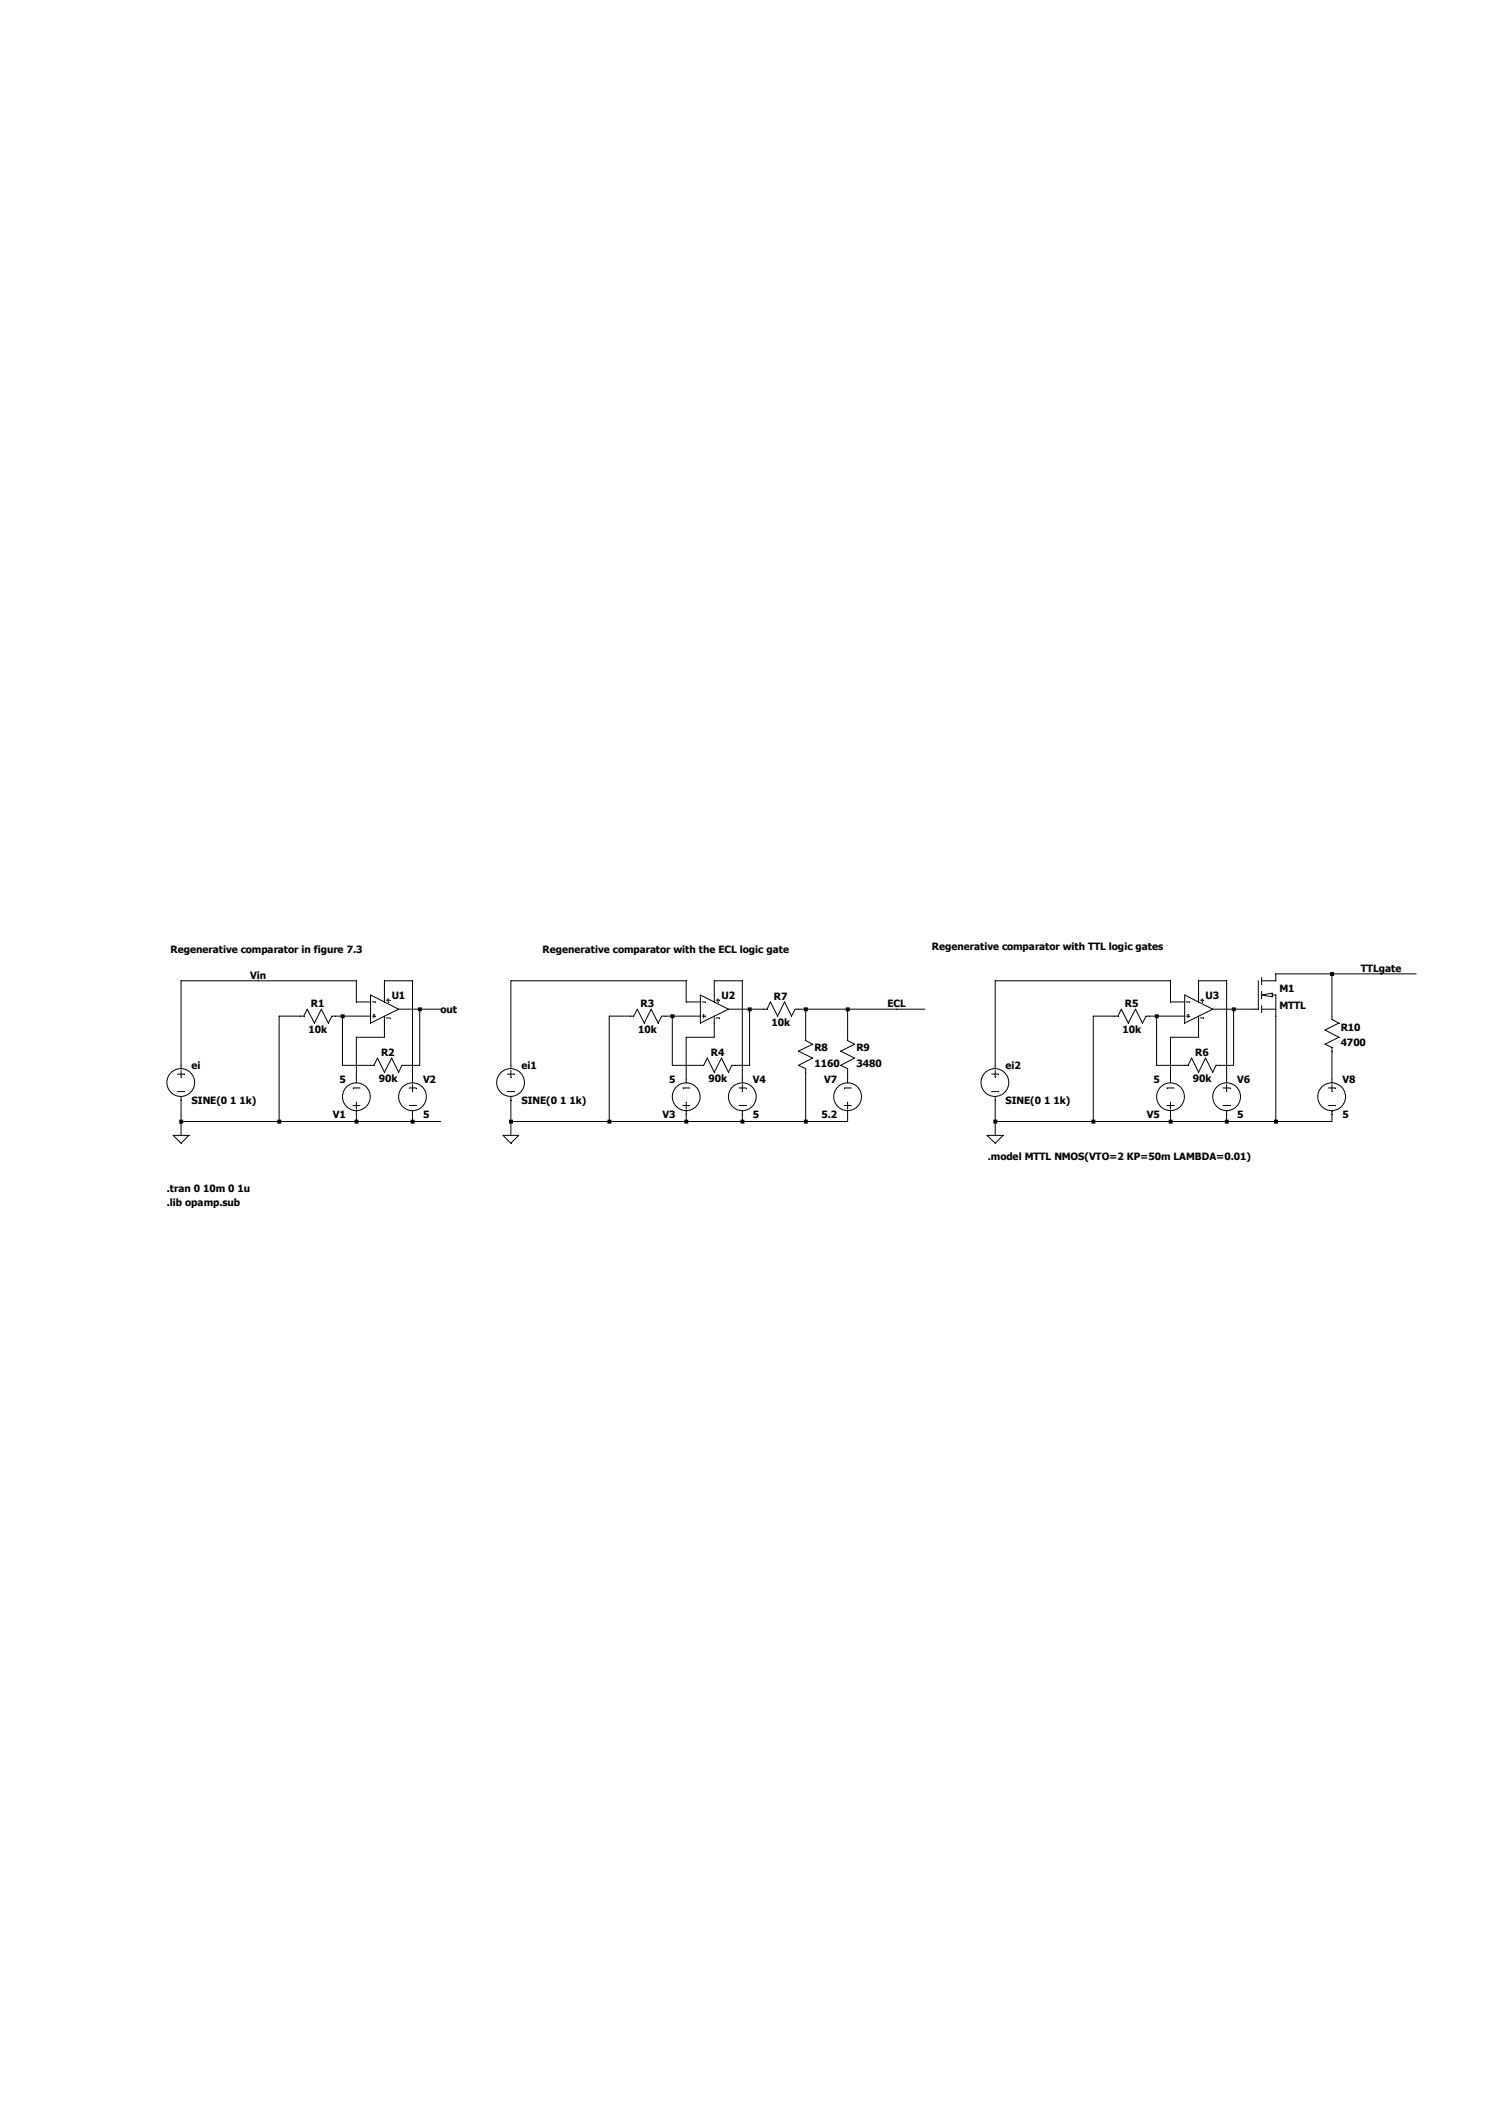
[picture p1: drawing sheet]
<svg xmlns="http://www.w3.org/2000/svg" width="210mm" height="297mm" viewBox="0 0 210 297" stroke-linecap="round" stroke-linejoin="round" font-family="sans-serif">
<g fill="none" stroke="#000" stroke-width=".14">
<path d="M52 139.5l3.9 2-3.9 2zM98.3 139.5l3.9 2-3.9 2zM166.2 139.5l3.9 2-3.9 2zM176.5 137.5v4h-6.4M177 139.5l1.5-.2v.5zM177 137.1v.9M177 139v1M178.5 139.5h.5v17.8M186.9 136.6v6.4l.9 .5-1.9 .9 1.9 1.1-1.9 .9 1 .5v4.9M198.7 136.6h-19.7v.9h-2M24.3 159.2h2.2l-1.1 1.1zM24.9 150.6h1"/>
<path d="M24.9 153.1h1M25.4 150.1v1M25.4 153.8v5.4M25.4 157.3h36.4M49.5 155h1M49.5 152.6h1M50 154.6v.9M50 155.8v1.5M52 140.5h-2v-3h-24.6v12.4M52 142.5h-5.4l-.5 1-1-2-1 2-1-2-.5 1h-3.4v14.8M52.2 142.5h.5M52.2 140.5h.5"/>
<path d="M52.5 142.2v.5M53.9 142.5v3h-3.9v6.3M53.9 140.5v-3h4v14.3M54.2 140.3h.5M54.2 142.7h.5M54.4 140v.5M55.9 141.5h5.9M57.4 155h1M57.4 152.6h1M57.9 152.1v1M57.9 155.8v1.5M58.9 141.5v7.9h-2.5l-.5 1-1-2-1 2-.9-2-.5 1h-4.5v-6.9"/>
<path d="M70.6 159.2h2.2l-1.1 1.1zM71.2 150.6h1M71.2 153.1h1M71.7 150.1v1M71.7 153.8v5.4M95.8 155h1M95.8 152.6h1M96.3 154.6v.9M96.3 155.8v1.5M98.3 142.5h-5.5l-.5 1-.9-2-1 2-1-2-.5 1h-3.4v14.8M98.3 140.5h-2v-3h-24.6v12.4M98.5 142.5h.5"/>
<path d="M98.5 140.5h.5M98.7 142.2v.5M100.2 142.5v3h-3.9v6.3M100.2 140.5v-3h3.9v14.3M100.5 140.3h.5M100.5 142.7h.5M100.7 140v.5M102.2 141.5h5.4l.5-1 1 2 1-2 .9 2 .5-1h18.3M103.7 155h.9M103.7 152.6h.9M104.1 152.1v1M104.1 155.8v1.5"/>
<path d="M105.2 141.5v7.9h-2.5l-.5 1-1-2-1 2-1-2-.5 1h-4.4v-6.9M113 141.5v4.4l1 .5-2 1 2 1-2 1 1 .5v7.4M118.4 155h1M118.4 152.6h1M118.9 141.5v4.4l1 .5-2 1 2 1-2 1 1 .5v1.9M118.9 154.6v.9M118.9 155.8v1.5h-47.2M138.5 159.2h2.2l-1.1 1.1zM139.1 150.6h1M139.1 153.1h1M139.6 150.1v1M139.6 153.8v5.4"/>
<path d="M163.7 155h1M163.7 152.6h1M164.2 154.6v.9M164.2 155.8v1.5M166.2 142.5h-5.4l-.5 1-1-2-1 2-1-2-.5 1h-3.4v14.8M166.2 140.5h-2v-3h-24.6v12.4M166.4 142.5h.5M166.4 140.5h.5M166.7 142.2v.5M168.1 142.5v3h-3.9v6.3M168.1 140.5v-3h4v14.3M168.4 140.3h.5"/>
<path d="M168.4 142.7h.5M168.7 140v.5M171.6 155h1M171.6 152.6h1M172.1 152.1v1M172.1 155.8v1.5M173.1 141.5v7.9h-2.5l-.5 1-1-2-1 2-.9-2-.5 1h-4.4v-6.9M177 141.5h2M177 141v1M186.4 155h1M186.4 152.6h1M186.9 152.1v1"/>
<path d="M186.9 155.8v1.5h-47.3"/>
<circle cx="25.4" cy="151.8" r="1.95"/>
<circle cx="50" cy="153.8" r="1.95"/>
<circle cx="57.9" cy="153.8" r="1.95"/>
<circle cx="71.6" cy="151.8" r="1.95"/>
<circle cx="96.3" cy="153.8" r="1.95"/>
<circle cx="104.1" cy="153.8" r="1.95"/>
<circle cx="118.9" cy="153.8" r="1.95"/>
<circle cx="139.6" cy="151.8" r="1.95"/>
<circle cx="164.2" cy="153.8" r="1.95"/>
<circle cx="172.1" cy="153.8" r="1.95"/>
<circle cx="186.8" cy="153.8" r="1.95"/>
</g>
<g fill="#000">
<path d="M139.4 157h.5v.6h-.5zM153.1 157h.6v.6h-.6zM162 142.2h.6v.6h-.6zM164 157h.5v.6h-.5zM171.8 157h.6v.6h-.6zM172.8 141.3h.6v.5h-.6zM178.7 157h.6v.6h-.6zM186.6 136.3h.6v.6h-.6z" fill-rule="evenodd"/>
<path d="M25.1 157h.6v.6h-.6zM38.9 157h.6v.6h-.6zM47.8 142.2h.5v.6h-.5zM49.7 157h.6v.6h-.6zM57.6 157h.6v.6h-.6zM58.6 141.3h.6v.5h-.6zM71.4 157h.6v.6h-.6zM85.2 157h.6v.6h-.6zM94.1 142.2h.5v.6h-.5zM96 157h.6v.6h-.6zM103.9 157h.5v.6h-.5zM104.9 141.3h.6v.5h-.6zM112.8 141.3h.5v.5h-.5zM112.8 157h.5v.6h-.5zM118.7 141.3h.5v.5h-.5z" fill-rule="evenodd"/>
</g>
<g font-size="1.4">
<text x="23.9" y="133.7">Regenerative comparator in figure 7.3</text>
<text x="35.1" y="137.2">Vin</text>
<text x="76.1" y="133.7">Regenerative comparator with the ECL logic gate</text>
<text x="130.7" y="133.2">Regenerative comparator with TTL logic gates</text>
<text x="190.9" y="136.3">TTLgate</text>
<text x="43.6" y="141.2">R1</text>
<text x="54.9" y="140.1">U1</text>
<text x="61.8" y="142.1">out</text>
<text x="89.9" y="141.2">R3</text>
<text x="101.2" y="140.1">U2</text>
<text x="108.2" y="143.9">10k</text>
<text x="108.6" y="140.2">R7</text>
<text x="124.5" y="141.2">ECL</text>
<text x="157.8" y="141.2">R5</text>
<text x="169.1" y="140.1">U3</text>
<text x="179.5" y="139.1">M1</text>
<text x="179.5" y="141.6">MTTL</text>
<text x="26.9" y="149.9">ei</text>
<text x="43.3" y="144.9">10k</text>
<text x="53.5" y="148.1">R2</text>
<text x="73.2" y="149.9">ei1</text>
<text x="89.5" y="144.9">10k</text>
<text x="99.7" y="148.1">R4</text>
<text x="114.3" y="147.4">R8</text>
<text x="114.3" y="149.7">1160</text>
<text x="120.1" y="147.4">R9</text>
<text x="120.1" y="149.7">3480</text>
<text x="141.1" y="149.9">ei2</text>
<text x="157.5" y="144.9">10k</text>
<text x="167.7" y="148.1">R6</text>
<text x="188.1" y="144.5">R10</text>
<text x="188.1" y="146.7">4700</text>
<text x="26.9" y="154.9">SINE(0 1 1k)</text>
<text x="47.6" y="151.9">5</text>
<text x="53.1" y="151.8">90k</text>
<text x="59.4" y="151.9">V2</text>
<text x="73.2" y="154.9">SINE(0 1 1k)</text>
<text x="93.9" y="151.9">5</text>
<text x="99.4" y="151.8">90k</text>
<text x="105.6" y="151.9">V4</text>
<text x="115.6" y="151.9">V7</text>
<text x="141.1" y="154.9">SINE(0 1 1k)</text>
<text x="161.8" y="151.9">5</text>
<text x="167.3" y="151.8">90k</text>
<text x="173.6" y="151.9">V6</text>
<text x="188.3" y="151.9">V8</text>
<text x="46.7" y="156.8">V1</text>
<text x="59.4" y="156.8">5</text>
<text x="93" y="156.8">V3</text>
<text x="105.6" y="156.8">5</text>
<text x="115.2" y="156.8">5.2</text>
<text x="160.9" y="156.8">V5</text>
<text x="173.6" y="156.8">5</text>
<text x="188.3" y="156.8">5</text>
<text x="23.4" y="167.2">.tran 0 10m 0 1u</text>
<text x="138.6" y="162.7">.model MTTL NMOS(VTO=2 KP=50m LAMBDA=0.01)</text>
<text x="23.4" y="169.1">.lib opamp.sub</text>
</g>
</svg>
